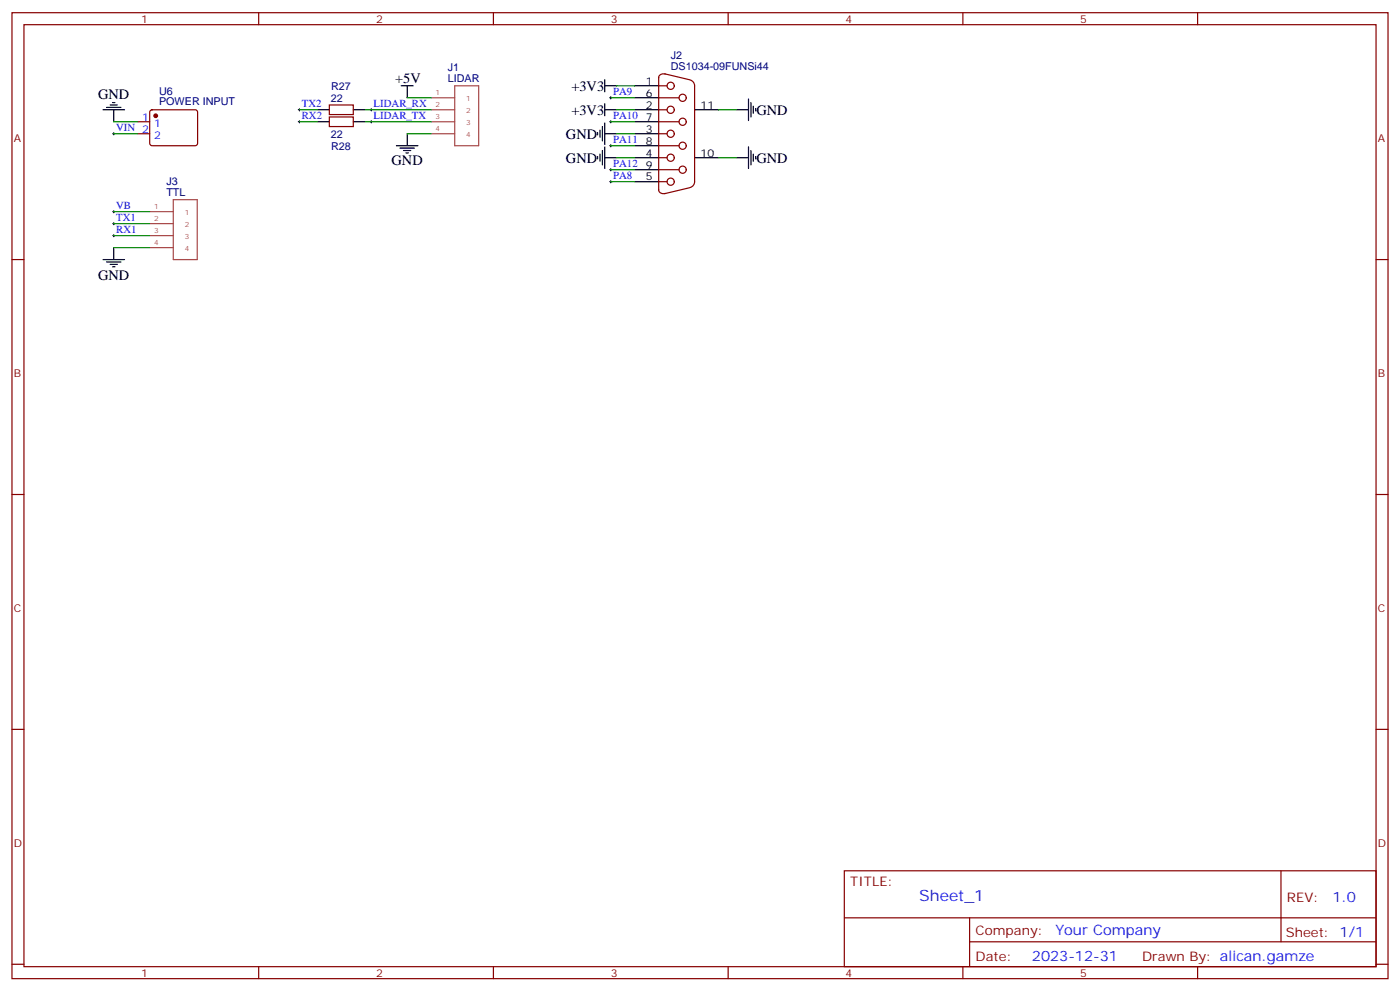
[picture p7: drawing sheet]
<svg xmlns="http://www.w3.org/2000/svg" width="412mm" height="292mm" viewBox="0 0 412 292" stroke-linecap="round" stroke-linejoin="round" font-family="sans-serif">
<g fill="none" stroke="#870000" stroke-width=".35">
<path d="M3.5 3.7h405.4v284.4h-405.4zM7.1 7.3h398.2v277.3h-398.2zM76.2 3.7v3.6M145.3 3.7v3.6M214.5 3.7v3.6M283.6 3.7v3.6M352.8 3.7v3.6M40.6 35.8h3.5M40.6 39.4h3.5M44.3 32.5l.5-.2h12.7l.5 .2 .2 .5-.1 9.5-.6 .4-13-.1-.4-.6v-9.2zM97 30.9h7.1v2.8h-7.1zM97 34.4h7.1v2.9h-7.1z"/>
<path d="M194 35.8h6M194 39.4h2.5M194 32.3h2.5M194 25.3h2.5M194 28.8h6M194 22.8v33.2M195.8 21.7l7.4 1.8M196 21.8a1.32 1.32 0 0 0-2 1.1M203.3 23.6a1.77 1.77 0 0 1 1.3 1.7v28.2a1.76 1.76 0 0 1-1.3 1.7M194 46.4h2.5M194 53.5h2.5M194 42.9h6"/>
<path d="M194 50h6M194 55.8a1.4 1.4 0 0 0 2 1.1M203.2 55.2l-7.4 1.8M3.5 76.4h3.6M405.3 76.4h3.6M3.5 145.6h3.6M405.3 145.6h3.6M3.5 214.7h3.6M405.3 214.7h3.6M248.7 256.3h156.6v28.3h-156.6zM377.3 256.4v20.8M248.7 270.2h156.5"/>
<path d="M285.6 277.2h119.6M285.6 270.2v14.1M3.5 283.8h3.6M76.2 284.6v3.5M145.3 284.6v3.5M214.5 284.6v3.5M283.6 284.6v3.5M352.8 284.6v3.5M405.3 283.8h3.6"/>
<circle cx="197.6" cy="39.4" r="1.06"/>
<circle cx="197.6" cy="25.3" r="1.06"/>
<circle cx="197.6" cy="32.3" r="1.06"/>
<circle cx="201.1" cy="28.8" r="1.06"/>
<circle cx="201.1" cy="35.8" r="1.06"/>
<circle cx="197.6" cy="53.5" r="1.06"/>
<circle cx="197.6" cy="46.4" r="1.06"/>
<circle cx="201.1" cy="42.9" r="1.06"/>
<circle cx="201.1" cy="50" r="1.06"/>
</g>
<circle cx="45.9" cy="34.1" r=".53" fill="#870000" stroke="#870000" stroke-width=".35"/>
<g fill="none" stroke="#000" stroke-width=".35">
<path d="M30.3 32.3h6.4M31.4 31.6h4.2M32.5 30.9h2.1M33.2 30.2h.7M33.5 32.3v3.5M93.5 32.3h3.5M93.5 35.8h3.5M104.1 32.3h3.5M104.1 35.8h3.5M118.2 25.3h3.5M119.9 25.3v3.5M119.9 39.4v3.5"/>
<path d="M176 39v.7M176.7 38.3v2.1M177.4 37.3v4.2M178.2 32.3h3.5M178.2 25.3h3.5M178.2 39.4h3.5M178.2 23.5v3.5M178.2 30.6v3.5M178.2 36.2v6.3M187 32.3h7M187 25.3h7M187 35.8h7"/>
<path d="M187 39.4h7M187 28.8h7M204.6 32.3h7.1M217 32.3h3.5M220.5 29.1v6.4M221.2 30.2v4.2M221.9 31.3v2.1M222.6 32v.7M116.8 42.9h6.3M117.8 43.6h4.3M118.9 44.3h2.1M119.6 45h.7"/>
<path d="M176 46.1v.7M176.7 45.4v2.1M177.4 44.3v4.2M178.2 46.4h3.5M178.2 43.3v6.3M187 42.9h7M187 46.4h7M187 53.5h7M187 50h7M204.6 46.4h7.1M217 46.4h3.5M220.5 43.3v6.3"/>
<path d="M221.2 44.3v4.2M221.9 45.4v2.1M222.6 46.1v.7M30.3 76.4h6.4M31.4 77.1h4.2M32.5 77.8h2.1M33.2 78.5h.7M33.5 72.9v3.5"/>
</g>
<g fill="none" stroke="#008700" stroke-width=".35">
<path d="M33.5 35.8h7.1M33.5 39.4h7.1M88.2 35.8h5.3M88.2 32.3h5.3M107.6 35.8h19.4M107.6 32.3h19.4M119.9 39.4h7.1M119.9 28.8h7.1M179.9 35.8h7.1M179.9 28.8h7.1M181.7 39.4h5.3M181.7 32.3h5.3"/>
<path d="M181.7 25.3h5.3M211.7 32.3h5.3M179.9 53.5h7.1M179.9 42.9h7.1M179.9 50h7.1M181.7 46.4h5.3M211.7 46.4h5.3M33.5 62.3h10.6M33.5 72.9h10.6M33.5 65.8h10.6M33.5 69.4h10.6"/>
</g>
<g fill="none" stroke="#000" stroke-width=".29">
<path d="M33.2 39.4h.7M33.5 39v.7M87.8 32.3h.7M87.8 35.8h.7M88.2 32v.7M88.2 35.5v.7M109 32.3h.7M109 35.8h.7M109.4 32v.7M109.4 35.5v.7M179.6 35.8h.7M179.6 28.8h.7"/>
<path d="M179.9 28.4v.7M179.9 35.5v.7M179.6 53.5h.7M179.6 42.9h.7M179.6 50h.7M179.9 42.5v.8M179.9 49.6v.7M179.9 53.1v.7M33.2 62.3h.7M33.2 65.8h.7M33.2 69.4h.7M33.5 61.9v.8"/>
<path d="M33.5 65.5v.7M33.5 69v.7"/>
</g>
<path d="M127 28.8h6.9M127 32.3h6.9M127 35.8h6.9M127 39.4h6.9M133.9 25.3h7.1v17.6h-7.1zM51 58.8h7.1v17.6h-7.1zM44.1 62.3h6.9M44.1 65.8h6.9M44.1 69.4h6.9M44.1 72.9h6.9" fill="none" stroke="#a64a4a" stroke-width=".35"/>
<text font-size="4.6" fill="#00f" x="270.8" y="265.4">Sheet_1</text>
<g font-size="4.2">
<text x="28.9" y="29.1">GND</text>
<text x="116.4" y="24.6">+5V</text>
<text x="168.3" y="26.7">+3V3</text>
<text x="168.3" y="33.8">+3V3</text>
<text x="222.8" y="33.7">GND</text>
<text x="166.7" y="40.8">GND</text>
<text x="166.7" y="47.9">GND</text>
<text x="222.8" y="47.8">GND</text>
<text x="115.4" y="48.5">GND</text>
<text x="28.9" y="82.5">GND</text>
</g>
<g font-size="4.2" fill="#00f">
<text x="392.5" y="265.6">1.0</text>
<text x="310.9" y="275.2">Your Company</text>
<text x="304" y="283">2023-12-31</text>
</g>
<g font-size="3.9" fill="#800">
<text x="250.5" y="260.9">TITLE:</text>
<text x="379.1" y="265.6">REV:</text>
<text x="287.4" y="275.1">Company:</text>
<text x="378.7" y="275.7">Sheet: 1/1</text>
<text x="287.4" y="282.8">Date:</text>
<text x="336.4" y="282.9">Drawn By: alican.gamze</text>
</g>
<g font-size="3.2" fill="#800">
<text x="41.6" y="6.7">1</text>
<text x="110.8" y="6.7">2</text>
<text x="179.9" y="6.7">3</text>
<text x="249.1" y="6.7">4</text>
<text x="318.2" y="6.7">5</text>
<text x="4.1" y="41.8">A</text>
<text x="405.9" y="41.8">A</text>
<text x="4.1" y="111">B</text>
<text x="405.9" y="111">B</text>
<text x="4.1" y="180.1">C</text>
<text x="405.9" y="180.1">C</text>
<text x="4.1" y="249.3">D</text>
<text x="405.9" y="249.3">D</text>
<text x="41.6" y="287.5">1</text>
<text x="110.8" y="287.5">2</text>
<text x="179.9" y="287.5">3</text>
<text x="249.1" y="287.5">4</text>
<text x="318.2" y="287.5">5</text>
</g>
<g font-size="3.2" fill="#000080">
<text x="197.6" y="17.4">J2</text>
<text x="131.9" y="21">J1</text>
<text x="197.6" y="20.6">DS1034-09FUNSi44</text>
<text x="46.9" y="28">U6</text>
<text x="97.5" y="29.9">22</text>
<text x="97.5" y="26.4">R27</text>
<text x="131.9" y="24.2">LIDAR</text>
<text x="46.9" y="31">POWER INPUT</text>
<text x="97.5" y="40.7">22</text>
<text x="97.5" y="44.2">R28</text>
<text x="49" y="57.7">TTL</text>
<text x="49" y="54.5">J3</text>
</g>
<g font-size="3.2" fill="#00f">
<text x="180.6" y="27.9">PA9</text>
<text x="41.9" y="35.5">1</text>
<text x="88.9" y="31.4">TX2</text>
<text x="88.9" y="35">RX2</text>
<text x="110.1" y="31.4">LIDAR_RX</text>
<text x="110.1" y="35">LIDAR_TX</text>
<text x="180.6" y="35">PA10</text>
<text x="34.2" y="38.5">VIN 2</text>
<text x="45.4" y="37.3">1</text>
<text x="45.4" y="40.8">2</text>
<text x="180.6" y="42">PA11</text>
<text x="180.6" y="52.6">PA8</text>
<text x="180.6" y="49.1">PA12</text>
<text x="34.2" y="61.4">VB</text>
<text x="34.2" y="64.9">TX1</text>
<text x="34.2" y="68.5">RX1</text>
</g>
<g font-size="3.2">
<text x="190.2" y="24.9">1</text>
<text x="190.2" y="28.4">6</text>
<text x="190.2" y="32">2</text>
<text x="190.2" y="35.5">7</text>
<text x="206.4" y="32">11</text>
<text x="190.2" y="39">3</text>
<text x="190.2" y="46.1">4</text>
<text x="190.2" y="42.5">8</text>
<text x="206.4" y="46.1">10</text>
<text x="190.2" y="53.1">5</text>
<text x="190.2" y="49.6">9</text>
</g>
<g font-size="2.1" fill="#a54b4b">
<text x="128.3" y="28.1">1</text>
<text x="137.3" y="29.8">1</text>
<text x="128.3" y="31.6">2</text>
<text x="128.3" y="35.1">3</text>
<text x="137.3" y="33.4">2</text>
<text x="128.3" y="38.7">4</text>
<text x="137.3" y="36.9">3</text>
<text x="137.3" y="40.4">4</text>
<text x="45.4" y="61.6">1</text>
<text x="45.4" y="65.1">2</text>
<text x="54.4" y="63.3">1</text>
<text x="45.4" y="68.7">3</text>
<text x="54.4" y="66.9">2</text>
<text x="54.4" y="70.4">3</text>
<text x="45.4" y="72.2">4</text>
<text x="54.4" y="73.9">4</text>
</g>
</svg>
